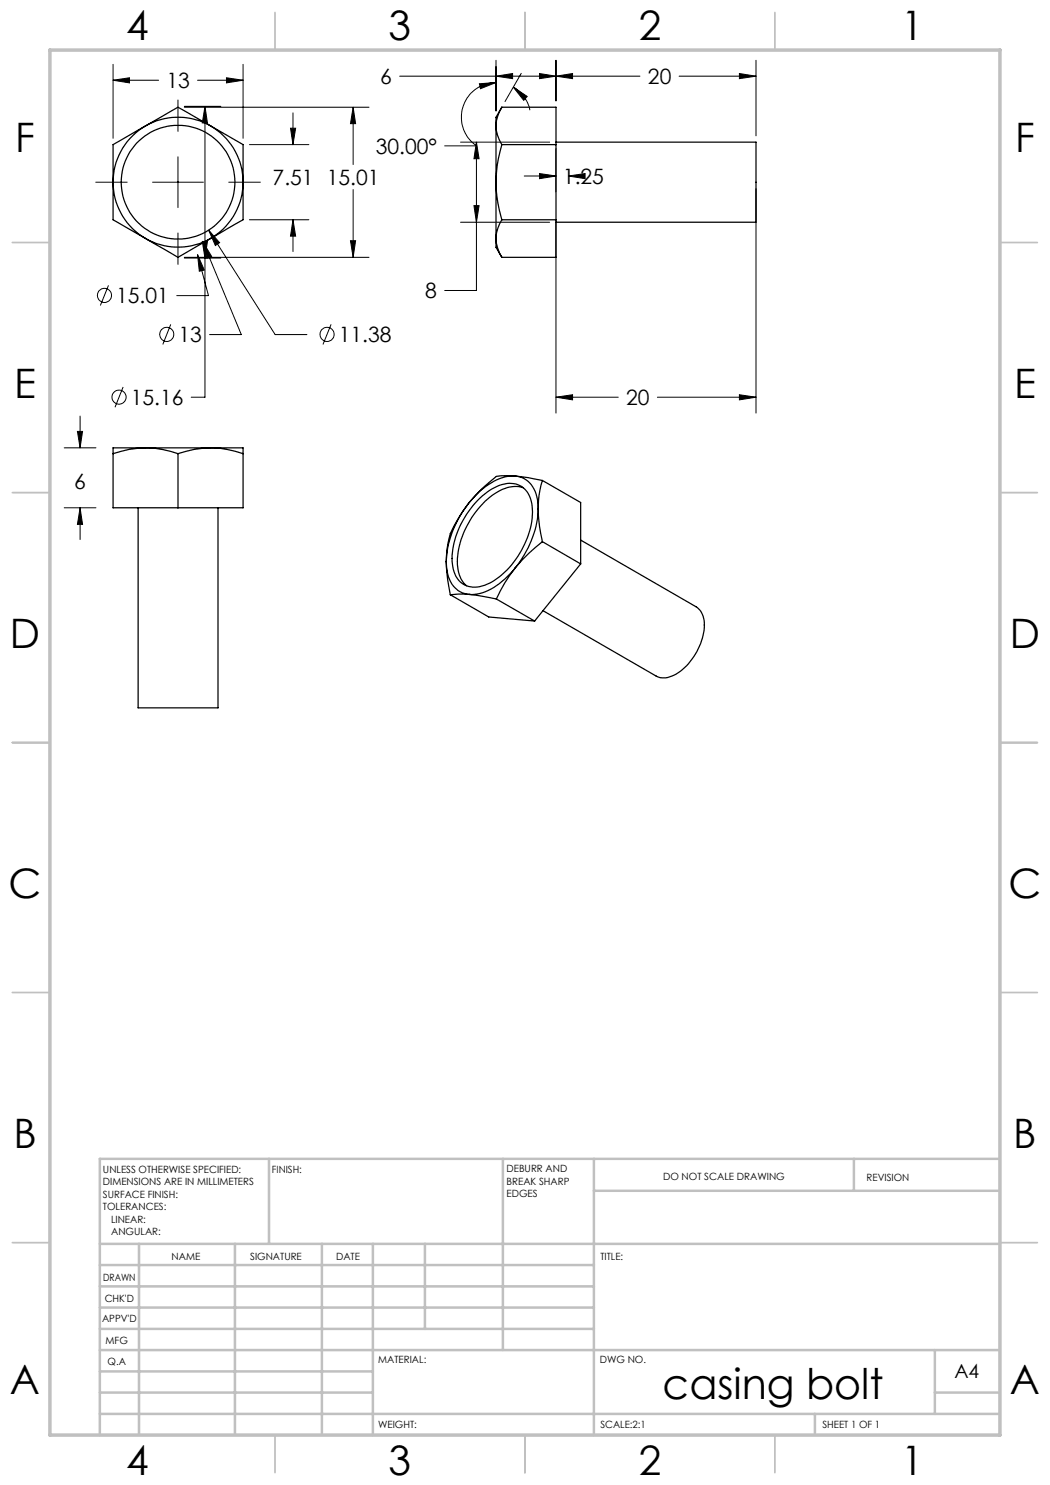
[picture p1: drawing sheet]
<svg xmlns="http://www.w3.org/2000/svg" width="210mm" height="297mm" viewBox="0 0 210 297" stroke-linecap="round" stroke-linejoin="round" font-family="sans-serif">
<g fill="none" stroke="#000" stroke-width=".2">
<path d="M22.6 16l3.3-.4v1zM22.6 12.9v14.8M22.6 16h9.1M35.6 20v6.3M39.5 16h9.1M45.3 15.6l3.3 .4-3.3 .6zM48.6 12.9v14.8M79.9 15.2h48.1M95.9 16.8l3.3-.3-3.1 1.2zM99.2 16.5a6.9 6.9 0 0 0-6.6 4.9 6.9 6.9 0 0 0 2.7 7.8h-6.4M99.2 15.2l3.3-.5v1zM99.2 12.1v10.1"/>
<path d="M102.7 17.4l2.7 1.9-.7 .8zM102.7 17.4a6.9 6.9 0 0 1 3.3 4.6M104.2 14.7l-3.2 5.6M107.9 14.7l3.3 .5-3.3 .5zM111.2 15.2l3.3-.5v1zM111.2 12.1v8.1M135.8 15.2h15.4M147.9 14.7l3.3 .5-3.3 .5zM151.2 12.1v15.1M19.2 36.4h6.2M30.5 36.4h10.2M35.6 31.4v10.1"/>
<path d="M36.9 21.4h36.9M36.9 21.3h7.3M41 21.3l.5 3.3h-1zM41 21.3v58.1h-2.8M45.8 36.4h6.3M49.9 28.9h11.9M58.1 25.6h1l-.5 3.3zM58.6 22.6v6.3M70.6 21.4l.5 3.3h-1zM70.6 21.4v11.5M70.6 37.9v13.6M92.1 28.4h17.8"/>
<path d="M95.3 28.4l.5 3.3h-1zM95.3 28.4v29.7h-6.4M104.8 35.2h6.4M107.9 34.7l3.3 .5-3.3 .5zM111.2 29.7v8.7M113.7 35.2h.1M113.7 35.2l3.3-.5v1zM151.2 37.7v44.9M21.7 57.1l-1.6 4M35.6 46.6v6.3M36.9 51.5h36.9M36.9 51.6h7.3"/>
<path d="M39.5 50.9l1.4 3.1-1 .3zM39.5 50.9l2.2 8.2h-6.4M40.5 48.3h1l-.5 3.3zM40.6 48.4l1.7 2.9-.9 .4zM40.6 48.4l7.7 18.5h-6.4M41.7 46l2.2 2.5-.8 .6zM41.7 46l13.3 20.9h6.4M49.9 44h11.9M58.6 44l.5 3.2h-1zM58.6 44v6.3M70.1 48.2h1l-.5 3.3zM92.1 44.4h17.8"/>
<path d="M94.8 41.1h1l-.5 3.3zM111.2 44.1v38.5M24.6 77.4l-1.6 4.1M34.1 64.9l-1.5 4M66.2 64.9l-1.6 4M111.2 79.4l3.3-.5v1.1zM111.2 79.4h12.4M131.5 79.4h19.7M147.9 78.9l3.3 .5-3.3 .6zM12.8 89.6h6.4M15.5 86.3h1l-.5 3.3zM16 83.2v6.4"/>
<path d="M12.8 101.6h6.4M16 101.6l.5 3.3h-1zM16 101.6v6.3"/>
<circle cx="20.9" cy="59.1" r="1.41"/>
<circle cx="23.8" cy="79.4" r="1.41"/>
<circle cx="33.3" cy="66.9" r="1.41"/>
<circle cx="65.4" cy="66.9" r="1.41"/>
</g>
<g fill="none" stroke="#c0c0c0" stroke-width=".35">
<path d="M55 2.5v7.5M105 2.5v7.5M155 2.5v7.5M2.5 48.5h7.5M200 48.5h7.5M2.5 98.5h7.5M200 98.5h7.5M2.5 148.5h7.5M200 148.5h7.5M2.5 198.5h7.5M200 198.5h7.5M2.5 248.5h7.5"/>
<path d="M200 248.5h7.5M55 287v7.5M105 287v7.5M155 287v7.5"/>
</g>
<g fill="none" stroke="#c0c0c0" stroke-width=".5">
<path d="M53.8 231.8v17M100.6 231.8v38.2M118.8 231.8v55.2M118.8 238.2h81.2M170.8 231.8v6.4M200 231.8h-180v55.2M20 248.8h180M20 257.3h98.8M20 253h98.8M27.8 248.8v38.2M47 248.8v38.2M64.4 248.8v38.2"/>
<path d="M74.6 248.8v38.2M85 248.8v17M20 265.8h98.8M20 261.5h98.8M20 278.5h54.6M20 274.3h54.6M20 270h180M187 278.5h13M187 270v12.8M20 282.8h180M163 282.8v4.2"/>
</g>
<path d="M10 10h190v277h-190z" fill="none" stroke="#c0c0c0" stroke-width=".7"/>
<path d="M40.6 48.4l.8 3.3 .9-.4zM39.5 50.9l.4 3.4 1-.3zM58.1 25.6h1l-.5 3.3zM58.6 44l.5 3.2h-1zM70.1 48.2h1l-.5 3.3zM70.6 21.4l.5 3.3h-1zM22.6 16l3.3-.4v1zM45.3 15.6l3.3 .4-3.3 .6zM40.5 48.3h1l-.5 3.3zM41 21.3l.5 3.3h-1zM41.7 46l1.4 3.1 .8-.6zM95.3 28.4l.5 3.3h-1zM94.8 41.1h1l-.5 3.3zM102.7 17.4l2.7 1.9-.7 .8zM95.9 16.8l3.3-.3-3.1 1.2zM99.2 15.2l3.3-.5v1zM107.9 14.7l3.3 .5-3.3 .5zM111.2 15.2l3.3-.5v1zM147.9 14.7l3.3 .5-3.3 .5zM113.7 35.2l3.3-.5v1zM107.9 34.7l3.3 .5-3.3 .5zM147.9 78.9l3.3 .5-3.3 .6zM111.2 79.4l3.3-.5v1.1zM15.5 86.3h1l-.5 3.3zM16 101.6l.5 3.3h-1z" fill="#000"/>
<g fill="none" stroke="#000" stroke-width=".25">
<path d="M22.6 36.4a13.1 13.1 0 0 0 6.5 11.3M22.6 36.4v7.6l6.5 3.7M29.1 25.2a13 13 0 0 0-6.5 11.2M29.1 25.2a13.1 13.1 0 0 1 13 0M29.1 25.2l-6.5 3.7v7.5M29.1 25.2l6.5-3.8 6.5 3.8M42.1 25.2a13 13 0 0 1 6.5 11.2M42.1 25.2l6.5 3.7v7.5M48.6 36.4a13.1 13.1 0 0 1-6.5 11.3M48.6 36.4v7.6l-6.5 3.7M99.2 36.4a25.9 25.9 0 0 0 1.2 7.6M99.2 36.4v11.3"/>
<path d="M99.2 25.2a7.4 7.4 0 0 0 1.2 3.7M99.2 25.2v11.2M100.4 28.9l-.4 1.4a23.4 23.4 0 0 0-.8 6.1M100.4 21.4a7.5 7.5 0 0 0-1.2 3.8M100.4 21.4l-1.2 2.1v1.7M100.4 21.4h10.8v30.1h-10.8M100.4 28.9h10.8M111.2 28.4h40v16h-40M29.1 47.7a13.1 13.1 0 0 0 13 0M29.1 47.7l6.5 3.8 6.5-3.8M99.2 47.7a7.7 7.7 0 0 0 1.2 3.8M99.2 47.7v1.8l1.2 2"/>
<path d="M100.4 44a7.5 7.5 0 0 0-1.2 3.7M100.4 44h10.8M22.6 90.7v10.9h26v-10.9M29.1 89.6a20.1 20.1 0 0 0-6.5 1.1M29.1 89.6a18.8 18.8 0 0 1 6.5 1.1M29.1 89.6h13M29.1 89.6h-6.5v1.1M35.6 90.7v10.9M42.1 89.6a20.5 20.5 0 0 0-6.5 1.1M42.1 89.6a18.8 18.8 0 0 1 6.5 1.1M42.1 89.6h6.5v1.1M103 95.2a10.4 10.4 0 0 0-7.6 3.6l-1.6 1.7"/>
<path d="M103 95.2a5.1 5.1 0 0 1 4.5 4.7l.1 1.8M103 95.2l5.5 .9M103 95.2l-2.2-.1-1.5 .2a31.7 31.7 0 0 0-5.5 5.2M104.6 97.5a6.7 6.7 0 0 0-6.1 1.5 17.9 17.9 0 0 0-7 13.9 5.9 5.9 0 0 0 1.8 4.3M108.5 96.1l-.7 3-.2 2.6M108.5 96.1l7.6 4.4v12.3M27.6 101.6v40h16v-40M89.3 112.4a6.5 6.5 0 0 0 2.7 6l1.8 .5M89.3 112.4l.2 3.6 .6 3M90.1 119l7.7 4.4 9.1 .8M93.8 100.5a20.3 20.3 0 0 0-4.5 11.9M93.8 118.9l5.5 .9"/>
<path d="M93.8 118.9l-2.1-.1-1.6 .2M93.8 100.5l-.3 .4a32.5 32.5 0 0 0-3.4 5.8l-.7 3-.1 2.7M95.5 100.1a9.6 9.6 0 0 1 6.8-3.4 4.5 4.5 0 0 1 4.1 4.6 17.4 17.4 0 0 1-6 13.6 7.8 7.8 0 0 1-6.7 2.4 4.9 4.9 0 0 1-3.3-5 17.6 17.6 0 0 1 5.1-12.2zM99.3 119.8l7.6 4.4M103 113.6a28.5 28.5 0 0 0-3.7 6.2M103 113.6a13.6 13.6 0 0 1-7.6 5.2l-1.6 .1M107.6 101.7a20.1 20.1 0 0 1-4.6 11.9M107.6 101.7l.3 3.7 .6 2.9M108.5 108.3a33.2 33.2 0 0 0-5.5 5.3M108.5 108.3l7.6 4.5M116.1 108l23.1 13.4a4.3 4.3 0 0 1 1.7 4.1 12.3 12.3 0 0 1-6.5 9.7 3.7 3.7 0 0 1-3.2 0l-22.6-13.1M116.1 112.8l-9.2 11.4"/>
<circle cx="35.6" cy="36.4" r="11.4"/>
</g>
<text font-size="8.5" x="132.5" y="279.7">casing bolt</text>
<g font-size="8.1">
<text x="25.2" y="8">4</text>
<text x="77.7" y="8">3</text>
<text x="127.7" y="8">2</text>
<text x="180.2" y="8">1</text>
<text x="3" y="30.4">F</text>
<text x="203" y="30.4">F</text>
<text x="2.8" y="79.6">E</text>
<text x="202.8" y="79.6">E</text>
<text x="2" y="129.6">D</text>
<text x="202" y="129.6">D</text>
<text x="1.7" y="179.6">C</text>
<text x="201.7" y="179.6">C</text>
<text x="2.7" y="229.6">B</text>
<text x="202.7" y="229.6">B</text>
<text x="2" y="278.9">A</text>
<text x="202" y="278.9">A</text>
<text x="25.2" y="295">4</text>
<text x="77.7" y="295">3</text>
<text x="127.7" y="295">2</text>
<text x="180.2" y="295">1</text>
</g>
<g font-size="4.2">
<text x="33.3" y="17.6">13</text>
<text x="76.1" y="16.8">6</text>
<text x="129.6" y="16.8">20</text>
<text x="75.1" y="30.7">30.00°</text>
<text x="54.5" y="37">7.51</text>
<text x="65.4" y="37">15.01</text>
<text x="112.6" y="36.8">1.25</text>
<text x="85.1" y="59.7">8</text>
<text x="23.2" y="60.7">15.01</text>
<text x="35.7" y="68.5">13</text>
<text x="67.8" y="68.5">11.38</text>
<text x="26.1" y="81">15.16</text>
<text x="125.2" y="81">20</text>
<text x="14.9" y="97.8">6</text>
</g>
<text font-size="3.9" x="190.9" y="275.5">A4</text>
<g font-size="2">
<text x="20.6" y="234.6">UNLESS OTHERWISE SPECIFIED:</text>
<text x="20.6" y="237.1">DIMENSIONS ARE IN MILLIMETERS</text>
<text x="20.6" y="239.6">SURFACE FINISH:</text>
<text x="54.4" y="234.6">FINISH:</text>
<text x="101.3" y="234.5">DEBURR AND</text>
<text x="101.3" y="237">BREAK SHARP</text>
<text x="101.3" y="239.5">EDGES</text>
<text x="132.6" y="236">DO NOT SCALE DRAWING</text>
<text x="173.3" y="236.2">REVISION</text>
<text x="20.6" y="242.1">TOLERANCES:</text>
<text x="22.2" y="244.6">LINEAR:</text>
<text x="22.2" y="247.1">ANGULAR:</text>
<text x="34.3" y="252">NAME</text>
<text x="50" y="251.9">SIGNATURE</text>
<text x="67.2" y="251.9">DATE</text>
<text x="120.1" y="251.9">TITLE:</text>
<text x="20.6" y="256.1">DRAWN</text>
<text x="20.9" y="260.3">CHK'D</text>
<text x="20.4" y="264.4">APPV'D</text>
<text x="21.1" y="268.8">MFG</text>
<text x="21.5" y="273">Q.A</text>
<text x="75.6" y="272.5">MATERIAL:</text>
<text x="120" y="272.5">DWG NO.</text>
<text x="75.6" y="285.5">WEIGHT:</text>
<text x="120.1" y="285.6">SCALE:2:1</text>
<text x="164.5" y="285.6">SHEET 1 OF 1</text>
</g>
</svg>
